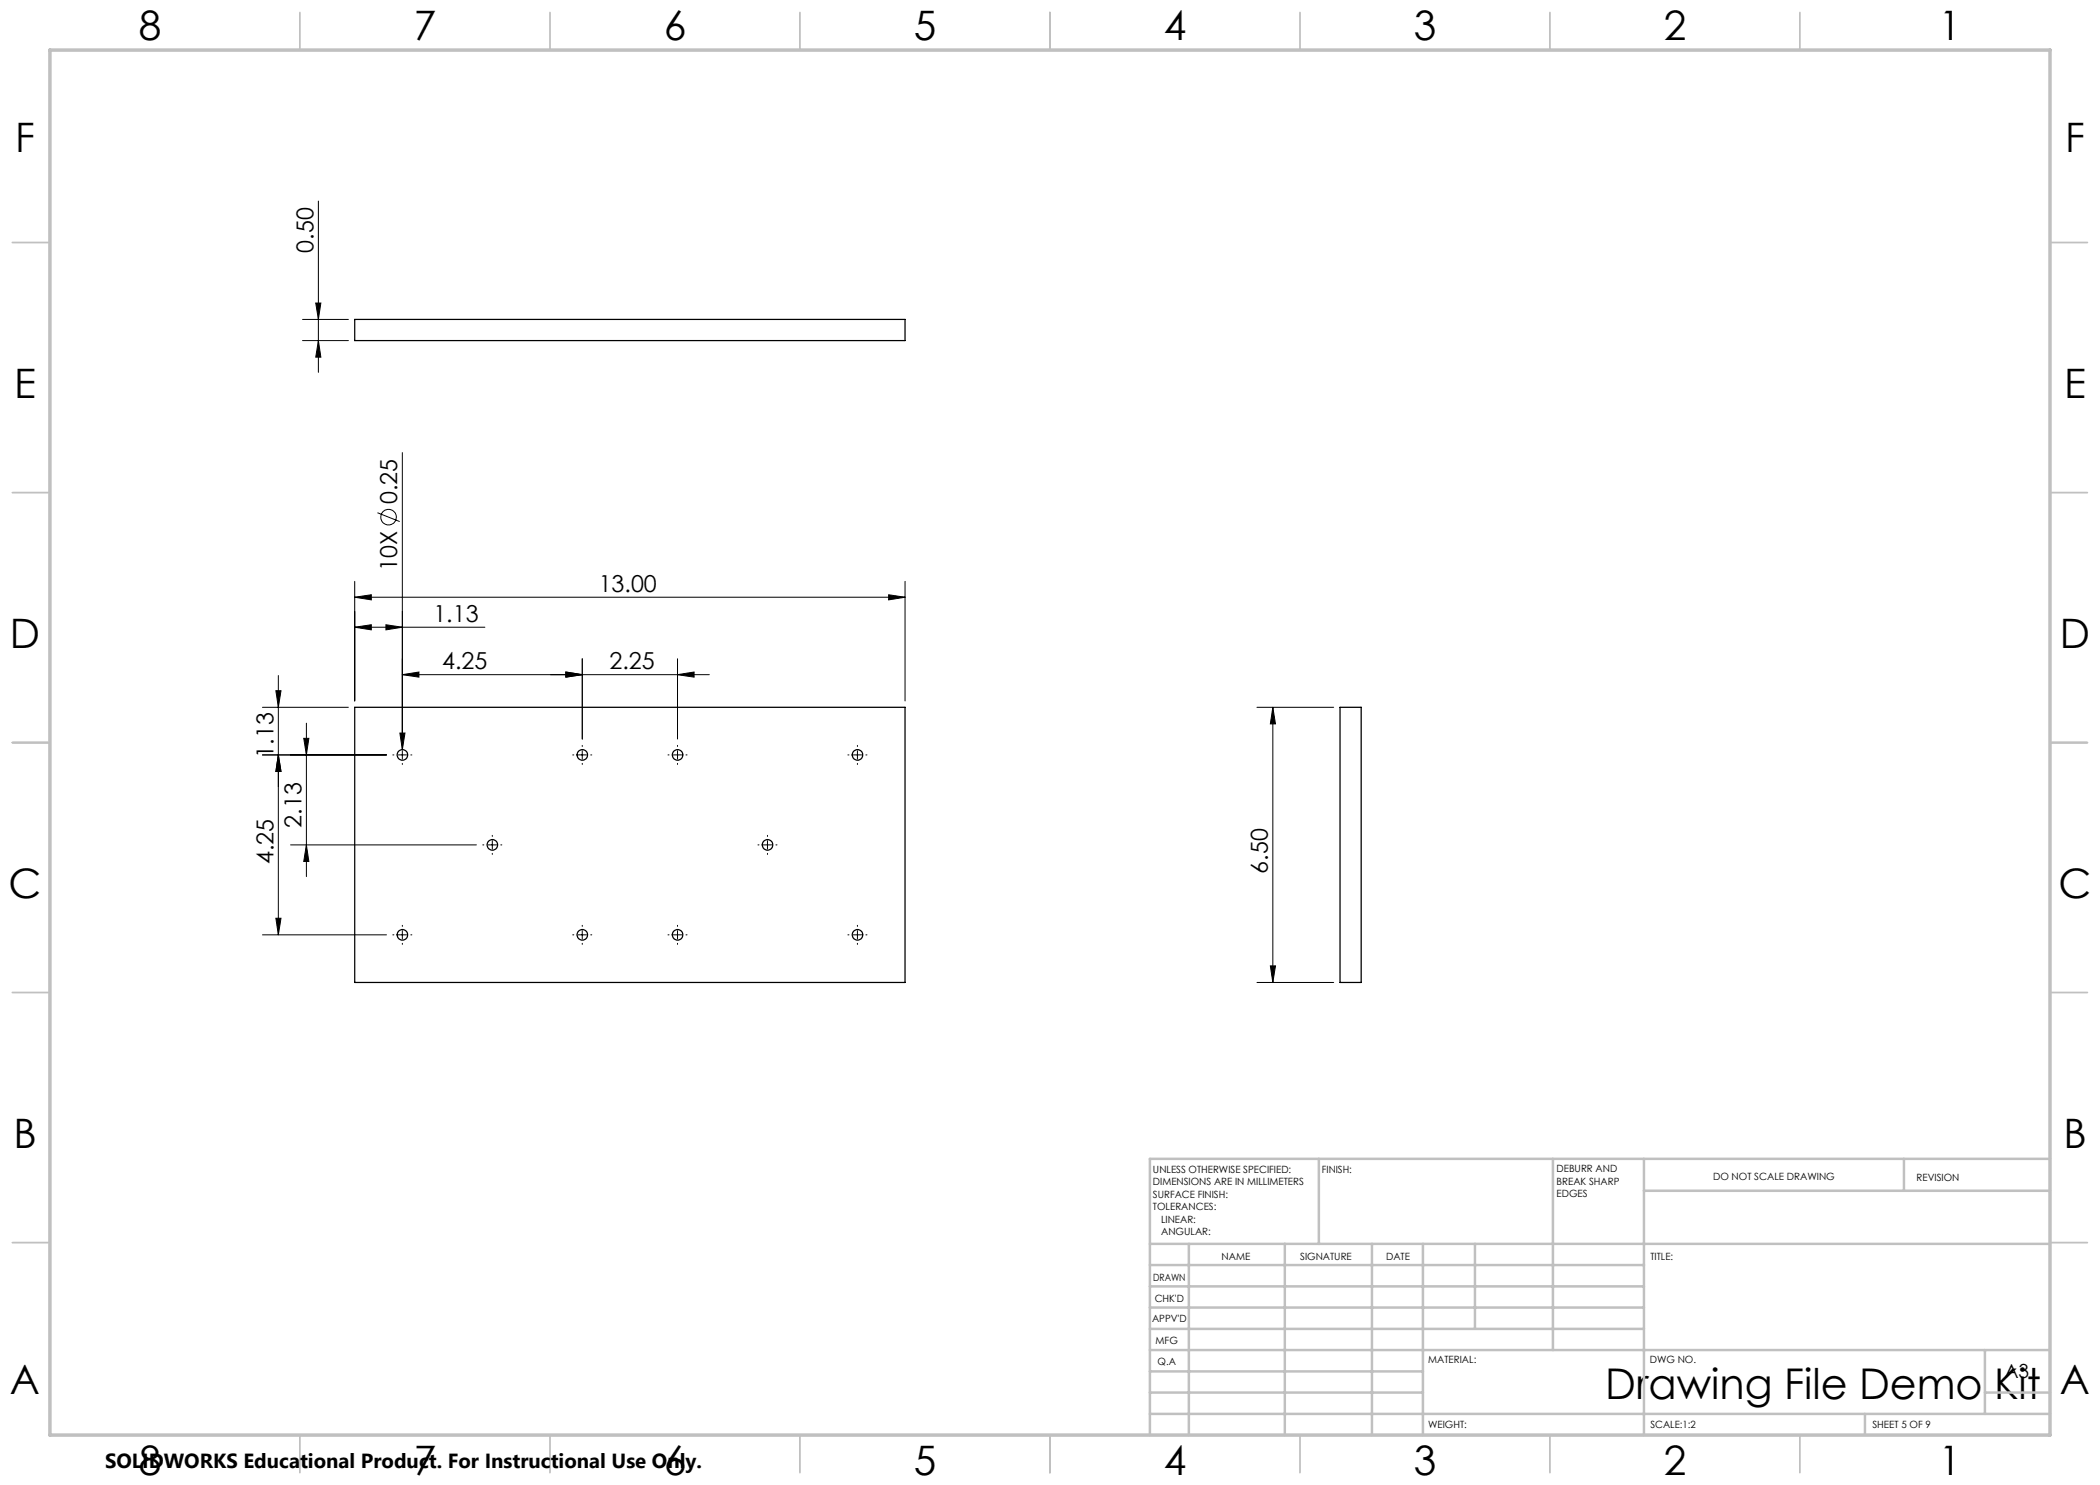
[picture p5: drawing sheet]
<svg xmlns="http://www.w3.org/2000/svg" width="420mm" height="297mm" viewBox="0 0 420 297" stroke-linecap="round" stroke-linejoin="round" font-family="sans-serif">
<g fill="none" stroke="#000" stroke-width=".25">
<path d="M70.9 63.9h110.1v4.2h-110.1zM70.9 141.5h110.1v55h-110.1zM268 141.5h4.2v55h-4.2z"/>
<circle cx="80.5" cy="151" r="1.05"/>
<circle cx="116.5" cy="151" r="1.06"/>
<circle cx="135.5" cy="151" r="1.05"/>
<circle cx="171.5" cy="151" r="1.06"/>
<circle cx="98.5" cy="169" r="1.05"/>
<circle cx="153.5" cy="169" r="1.06"/>
<circle cx="80.5" cy="187" r="1.06"/>
<circle cx="116.5" cy="187" r="1.05"/>
<circle cx="135.5" cy="187" r="1.06"/>
<circle cx="171.5" cy="187" r="1.05"/>
</g>
<g fill="none" stroke="#000" stroke-width=".2">
<path d="M63.7 40.2v34.3M60.5 68.1h9.2M60.5 63.9h9.2M63.1 60.6h1.1l-.5 3.3zM63.7 68.1l.5 3.3h-1.1zM80.5 90.5v59.4M70.9 119.4l3.4-.4v1zM70.9 116.3v23.9M70.9 119.4h110.1M75.5 102.5l4.4 1.8M177.7 119l3.3 .4-3.3 .6zM181 116.3v23.9"/>
<path d="M55.2 138.1h1l-.5 3.4zM55.7 135.1v51.9M70.9 125.4l3.4-.4v1zM70.9 125.4h26.1M77.2 125l3.3 .4-3.3 .6zM80.5 134.9l3.3-.5v1zM80.5 134.9h61.4M113.2 134.4l3.3 .5-3.3 .5zM116.5 131.8v16M135.5 134.9l3.3-.5v1zM135.5 131.8v16M52.5 151h24.8"/>
<path d="M52.5 141.5h17.2M55.7 151l.5 3.3h-1zM60.7 147.7h1.1l-.5 3.3zM61.3 144.6v30.7M78.6 151h.2M79.6 151h1.7M80 146.6h1l-.5 3.3zM80.5 150.1v1.7M80.5 152.7v.2M82.2 151h.2M114.5 151h.3M115.6 151h1.7"/>
<path d="M116.5 149.1v.2M116.5 150.1v1.7M116.5 152.7v.2M118.1 151h.3M133.6 151h.2M134.7 151h1.6M135.5 149.1v.2M135.5 150.1v1.7M135.5 152.7v.2M137.2 151h.2M169.6 151h.2M170.6 151h1.7"/>
<path d="M171.5 149.1v.2M171.5 150.1v1.7M171.5 152.7v.2M173.2 151h.2M251.4 141.5h15.3M254.6 141.5l.5 3.3h-1zM254.6 141.5v55M58.1 169h37.2M61.3 169l.5 3.3h-1.1zM96.6 169h.2M97.6 169h1.7M98.5 167.1v.2"/>
<path d="M98.5 168.1v1.7M98.5 170.7v.2M100.2 169h.2M151.6 169h.2M152.6 169h1.7M153.5 167.1v.2M153.5 168.1v1.7M153.5 170.7v.2M155.2 169h.2M52.5 187h24.8M55.2 183.7h1l-.5 3.3zM78.6 187h.2"/>
<path d="M79.6 187h1.7M80.5 185.1v.2M80.5 186.1v1.7M80.5 188.7v.2M82.2 187h.2M114.5 187h.3M115.6 187h1.7M116.5 185.1v.2M116.5 186.1v1.7M116.5 188.7v.2M118.1 187h.3M133.6 187h.2"/>
<path d="M134.7 187h1.6M135.5 185.1v.2M135.5 186.1v1.7M135.5 188.7v.2M137.2 187h.2M169.6 187h.2M170.6 187h1.7M171.5 185.1v.2M171.5 186.1v1.7M171.5 188.7v.2M173.2 187h.2M251.4 196.5h15.3"/>
<path d="M254.1 193.2h1l-.5 3.3z"/>
<circle cx="77.7" cy="103.4" r="1.55"/>
</g>
<g fill="none" stroke="#c0c0c0" stroke-width=".35">
<path d="M60 2.5v7.5M110 2.5v7.5M160 2.5v7.5M210 2.5v7.5M260 2.5v7.5M310 2.5v7.5M360 2.5v7.5M2.5 48.5h7.5M410 48.5h7.5M2.5 98.5h7.5M410 98.5h7.5M2.5 148.5h7.5"/>
<path d="M410 148.5h7.5M2.5 198.5h7.5M410 198.5h7.5M2.5 248.5h7.5M410 248.5h7.5M60 287v7.5M110 287v7.5M160 287v7.5M210 287v7.5M260 287v7.5M310 287v7.5M360 287v7.5"/>
</g>
<g fill="none" stroke="#c0c0c0" stroke-width=".5">
<path d="M263.8 231.8v17M310.6 231.8v38.2M328.8 231.8v55.2M328.8 238.2h81.2M380.8 231.8v6.4M410 231.8h-180v55.2M230 248.8h180M230 257.3h98.8M230 253h98.8M237.8 248.8v38.2M257 248.8v38.2M274.4 248.8v38.2"/>
<path d="M284.6 248.8v38.2M295 248.8v17M230 265.8h98.8M230 261.5h98.8M230 278.5h54.6M230 274.3h54.6M230 270h180M397 278.5h13M397 270v12.8M230 282.8h180M373 282.8v4.2"/>
</g>
<path d="M10 10h400v277h-400z" fill="none" stroke="#c0c0c0" stroke-width=".7"/>
<g fill="#000">
<path d="M80 146.6h1l-.5 3.3z"/>
<path d="M177.7 119l3.3 .4-3.3 .6zM70.9 119.4l3.4-.4v1zM77.2 125l3.3 .4-3.3 .6zM70.9 125.4l3.4-.4v1zM135.5 134.9l3.3-.5v1zM113.2 134.4l3.3 .5-3.3 .5z"/>
<path d="M80.5 134.9l3.3-.5v1zM113.2 134.4l3.3 .5-3.3 .5z"/>
<path d="M55.7 151l.5 3.3h-1zM55.2 138.1h1l-.5 3.4zM63.7 68.1l.5 3.3h-1.1zM63.1 60.6h1.1l-.5 3.3zM254.1 193.2h1l-.5 3.3zM254.6 141.5l.5 3.3h-1z"/>
<path d="M55.7 151l.5 3.3h-1zM55.2 183.7h1l-.5 3.3zM60.7 147.7h1.1l-.5 3.3zM61.3 169l.5 3.3h-1.1z"/>
</g>
<text font-size="8.5" x="321.1" y="279.7">Drawing File Demo Kit</text>
<g font-size="8.1">
<text x="27.7" y="8">8</text>
<text x="82.7" y="8">7</text>
<text x="132.7" y="8">6</text>
<text x="182.7" y="8">5</text>
<text x="232.7" y="8">4</text>
<text x="282.7" y="8">3</text>
<text x="332.7" y="8">2</text>
<text x="387.7" y="8">1</text>
<text x="3" y="30.4">F</text>
<text x="413" y="30.4">F</text>
<text x="2.8" y="79.6">E</text>
<text x="412.8" y="79.6">E</text>
<text x="2" y="129.6">D</text>
<text x="412" y="129.6">D</text>
<text x="1.7" y="179.6">C</text>
<text x="411.7" y="179.6">C</text>
<text x="2.7" y="229.6">B</text>
<text x="412.7" y="229.6">B</text>
<text x="2" y="278.9">A</text>
<text x="412" y="278.9">A</text>
<text x="27.7" y="295">8</text>
<text x="82.7" y="295">7</text>
<text x="132.7" y="295">6</text>
<text x="182.7" y="295">5</text>
<text x="232.7" y="295">4</text>
<text x="282.7" y="295">3</text>
<text x="332.7" y="295">2</text>
<text x="387.7" y="295">1</text>
</g>
<g font-size="4.7">
<text x="62.7" y="50.5" transform="rotate(-90 62.7 50.5)">0.50</text>
<text x="79.4" y="100.8" transform="rotate(-90 79.4 100.8)">0.25</text>
<text x="79.4" y="114.1" transform="rotate(-90 79.4 114.1)">10X</text>
<text x="119.7" y="118.4">13.00</text>
<text x="86.7" y="124.4">1.13</text>
<text x="88.4" y="133.9">4.25</text>
<text x="121.9" y="133.9">2.25</text>
<text x="54.7" y="151.5" transform="rotate(-90 54.7 151.5)">1.13</text>
<text x="60.3" y="165.6" transform="rotate(-90 60.3 165.6)">2.13</text>
<text x="54.7" y="172.8" transform="rotate(-90 54.7 172.8)">4.25</text>
<text x="253.6" y="174.7" transform="rotate(-90 253.6 174.7)">6.50</text>
</g>
<text font-size="4.1" x="21" y="293.7">SOLIDWORKS Educational Product. For Instructional Use Only.</text>
<text font-size="3.9" x="400.9" y="275.5">A3</text>
<g font-size="2">
<text x="230.6" y="234.6">UNLESS OTHERWISE SPECIFIED:</text>
<text x="230.6" y="237.1">DIMENSIONS ARE IN MILLIMETERS</text>
<text x="230.6" y="239.6">SURFACE FINISH:</text>
<text x="264.4" y="234.6">FINISH:</text>
<text x="311.3" y="234.5">DEBURR AND</text>
<text x="311.3" y="237">BREAK SHARP</text>
<text x="311.3" y="239.5">EDGES</text>
<text x="342.6" y="236">DO NOT SCALE DRAWING</text>
<text x="383.3" y="236.2">REVISION</text>
<text x="230.6" y="242.1">TOLERANCES:</text>
<text x="232.2" y="244.6">LINEAR:</text>
<text x="232.2" y="247.1">ANGULAR:</text>
<text x="244.3" y="252">NAME</text>
<text x="260" y="251.9">SIGNATURE</text>
<text x="277.2" y="251.9">DATE</text>
<text x="330.1" y="251.9">TITLE:</text>
<text x="230.6" y="256.1">DRAWN</text>
<text x="230.9" y="260.3">CHK'D</text>
<text x="230.4" y="264.4">APPV'D</text>
<text x="231.1" y="268.8">MFG</text>
<text x="231.5" y="273">Q.A</text>
<text x="285.6" y="272.5">MATERIAL:</text>
<text x="330" y="272.5">DWG NO.</text>
<text x="285.6" y="285.5">WEIGHT:</text>
<text x="330.1" y="285.6">SCALE:1:2</text>
<text x="374.5" y="285.6">SHEET 5 OF 9</text>
</g>
</svg>
